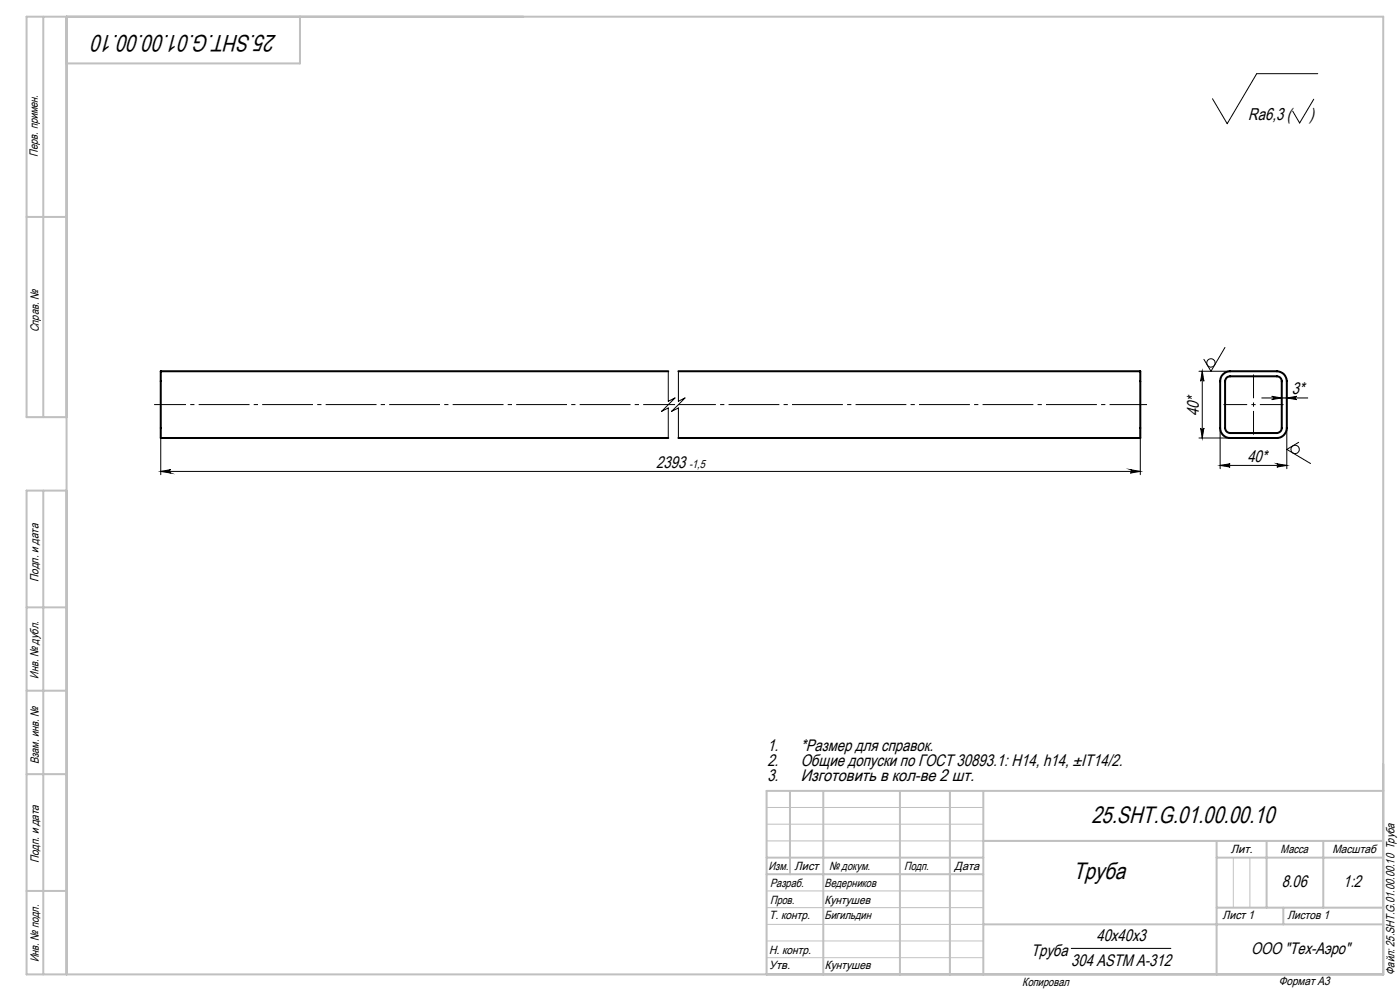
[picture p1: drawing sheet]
<svg xmlns="http://www.w3.org/2000/svg" width="420mm" height="297mm" viewBox="0 0 420 297" stroke-linecap="round" stroke-linejoin="round" font-family="sans-serif">
<path d="M200.5 111.3h-152.3v20h152.3M203.5 111.3h138.6v20h-138.6M366.9 112.1l1-.6 1.1-.2h14a3 3 0 0 1 3 3v14a3 3 0 0 1-3 3h-14a3 3 0 0 1-3-3v-14a2.87 2.87 0 0 1 .9-2.2zM368 113.2l1-.4h14a1.45 1.45 0 0 1 1.5 1.5v14a1.51 1.51 0 0 1-1.5 1.5h-14a1.57 1.57 0 0 1-1.5-1.5v-14z" fill="none" stroke="#000" stroke-width=".6"/>
<g fill="none" stroke="#000" stroke-width=".3">
<path d="M394.1 29.7l-4.2 7.2-2.1-3.6M395.3 22.1h-18.3l-8.8 15-4.5-7.5M200.5 111.3v9l2-1-4 4 2-1v9M203.5 111.3v9l2-1-4 4 2-1v9M359.7 111.3h9.3M360.7 111.3l.5 3a.49 .49 0 0 0-.5-.5 .49 .49 0 0 0-.5 .5zM360.7 111.3v20M367.5 104.1l-4.2 7.2-2.1-3.6M378.5 119.3h13.8M381.5 118.8l3 .5-3 .5a.49 .49 0 0 0 .5-.5 .49 .49 0 0 0-.5-.5zM386 119.3l3-.5a.49 .49 0 0 0-.4 .5 .49 .49 0 0 0 .4 .5zM48.2 131.3v11"/>
<path d="M342.1 128.3v14M359.7 131.3h9.3M360.2 128.3a.49 .49 0 0 0 .5 .4 .49 .49 0 0 0 .5-.4l-.5 3zM366 139.5l3-.5a.49 .49 0 0 0-.4 .5 .49 .49 0 0 0 .4 .5zM366 128.3v12.2M366 139.5h20M383 139l3 .5-3 .5a.49 .49 0 0 0 .5-.5 .49 .49 0 0 0-.5-.5zM386 128.3v12.2M389.6 132.6l-3.6 2.1 7.2 4.2M48.2 141.3l3-.5a.51 .51 0 0 0-.5 .5 .51 .51 0 0 0 .5 .5zM48.2 141.3h293.9M339.1 140.8l3 .5-3 .5a.51 .51 0 0 0 .5-.5 .51 .51 0 0 0-.5-.5z"/>
<path d="M321.4 284.2h29.9"/>
<circle cx="363.3" cy="108.8" r="1.24"/>
<circle cx="388.5" cy="134.7" r="1.25"/>
</g>
<path d="M202.5 121.3h-156.3" fill="none" stroke="#000" stroke-width=".3" stroke-dasharray="15.2 1.3 1.3 1.3" stroke-dashoffset="5.7" stroke-linecap="butt"/>
<path d="M344.1 121.3h-140.6" fill="none" stroke="#000" stroke-width=".3" stroke-dasharray="15.2 1.3 1.3 1.3" stroke-dashoffset="4" stroke-linecap="butt"/>
<path d="M376.1 112.3v18M385.1 121.3h-18" fill="none" stroke="#000" stroke-width=".3" stroke-dasharray="15.2 1.3 1.3 1.3" stroke-dashoffset="8.1" stroke-linecap="butt"/>
<path d="M230 242h65M230 247h65M230 252h65M370 257v15M375 257v15M230 277h65M230 272h65M230 267h65M230 287h65M230 282h65" fill="none" stroke="#c0c0c0" stroke-width=".3"/>
<g fill="none" stroke="#c0c0c0" stroke-width=".6">
<path d="M13 5v120M20 5v287M90 5v14h-70M8 65h12M20 125h-12v-120h407v287h-407v-145h12M13 147v145M8 182h12M8 207h12M8 232h12M237 237v25M247 237v55M270 237v55"/>
<path d="M285 237v55M295 237v55M415 237h-185v55M230 257h65M295 252h120M365 252v40M365 257h50M380 252v20M397 252v20M8 267h12M230 262h65M295 277h120"/>
<path d="M365 272h50M385 272v5"/>
</g>
<g fill="#000">
<path d="M381.5 118.8l3 .5-3 .5a.49 .49 0 0 0 .5-.5 .49 .49 0 0 0-.5-.5zM386 119.3l3-.5a.49 .49 0 0 0-.4 .5 .49 .49 0 0 0 .4 .5z"/>
<path d="M360.2 128.3a.49 .49 0 0 0 .5 .4 .49 .49 0 0 0 .5-.4l-.5 3zM360.7 111.3l.5 3a.49 .49 0 0 0-.5-.5 .49 .49 0 0 0-.5 .5z"/>
<path d="M383 139l3 .5-3 .5a.49 .49 0 0 0 .5-.5 .49 .49 0 0 0-.5-.5zM366 139.5l3-.5a.49 .49 0 0 0-.4 .5 .49 .49 0 0 0 .4 .5z"/>
<path d="M48.2 141.3l3-.5a.51 .51 0 0 0-.5 .5 .51 .51 0 0 0 .5 .5zM339.1 140.8l3 .5-3 .5a.51 .51 0 0 0 .5-.5 .51 .51 0 0 0-.5-.5z"/>
</g>
<g font-size="7.1">
<text x="82.9" y="10.6" transform="rotate(-180 82.9 10.6)">25.SHT.G.01.00.00.10</text>
<text x="327.4" y="246.8">25.SHT.G.01.00.00.10</text>
<text x="321.9" y="263.4">Труба</text>
</g>
<g font-size="5.1">
<text x="374.5" y="36">Ra6,3 (</text>
<text x="392.9" y="36">)</text>
</g>
<g font-size="5">
<text x="387.5" y="118.2">3*</text>
<text x="359.6" y="124.8" transform="rotate(-90 359.6 124.8)">40*</text>
<text x="196.9" y="140.2">2393</text>
<text x="374.2" y="138.4">40*</text>
<text x="230.2" y="225">1.</text>
<text x="240.2" y="225">*Размер для справок.</text>
<text x="230.2" y="229.5">2.</text>
<text x="230.2" y="234">3.</text>
<text x="240.2" y="229.5">Общие допуски по ГОСТ 30893.1: Н14, h14, ±IT14/2.</text>
<text x="240.2" y="234">Изготовить в кол-ве 2 шт.</text>
<text x="384.6" y="265.9">8.06</text>
<text x="403" y="265.9">1:2</text>
<text x="309.4" y="286.4">Труба</text>
<text x="328.9" y="282.1">40х40х3</text>
<text x="375.3" y="285.8">ООО &quot;Тех-Аэро&quot;</text>
<text x="321.4" y="289.6">304 ASTM A-312</text>
</g>
<g font-size="3.6">
<text x="11.4" y="46.9" transform="rotate(-90 11.4 46.9)">Перв. примен.</text>
<text x="11.6" y="99.6" transform="rotate(-90 11.6 99.6)">Справ. №</text>
<text x="11.5" y="174.4" transform="rotate(-90 11.5 174.4)">Подп. и дата</text>
<text x="11.6" y="203.4" transform="rotate(-90 11.6 203.4)">Инв. № дубл.</text>
<text x="11.6" y="229" transform="rotate(-90 11.6 229)">Взам. инв. №</text>
<text x="369.2" y="255.7">Лит.</text>
<text x="384.2" y="255.7">Масса</text>
<text x="399.7" y="255.7">Масштаб</text>
<text x="11.7" y="258.8" transform="rotate(-90 11.7 258.8)">Подп. и дата</text>
<text x="230.6" y="260.6">Изм.</text>
<text x="238.4" y="260.6">Лист</text>
<text x="248.7" y="260.6">№ докум.</text>
<text x="271.3" y="260.7">Подп.</text>
<text x="286.4" y="260.7">Дата</text>
<text x="231" y="265.7">Разраб.</text>
<text x="247.4" y="265.7">Ведерников</text>
<text x="230.7" y="275.5">Т. контр.</text>
<text x="231" y="270.9">Пров.</text>
<text x="247.4" y="275.5">Бигильдин</text>
<text x="247.4" y="270.9">Кунтушев</text>
<text x="366.8" y="275.5">Лист 1</text>
<text x="386.2" y="275.5">Листов 1</text>
<text x="230.7" y="285.8">Н. контр.</text>
<text x="11.6" y="288.4" transform="rotate(-90 11.6 288.4)">Инв. № подл.</text>
<text x="230.7" y="290.5">Утв.</text>
<text x="247.4" y="290.5">Кунтушев</text>
<text x="418.4" y="292.1" transform="rotate(-90 418.4 292.1)">Файл: 25.SHT.G.01.00.00.10 Труба</text>
<text x="306.7" y="295.4">Копировал</text>
<text x="383.6" y="295.2">Формат A3</text>
</g>
<text font-size="3.5" x="206.7" y="140.2">-1,5</text>
</svg>
